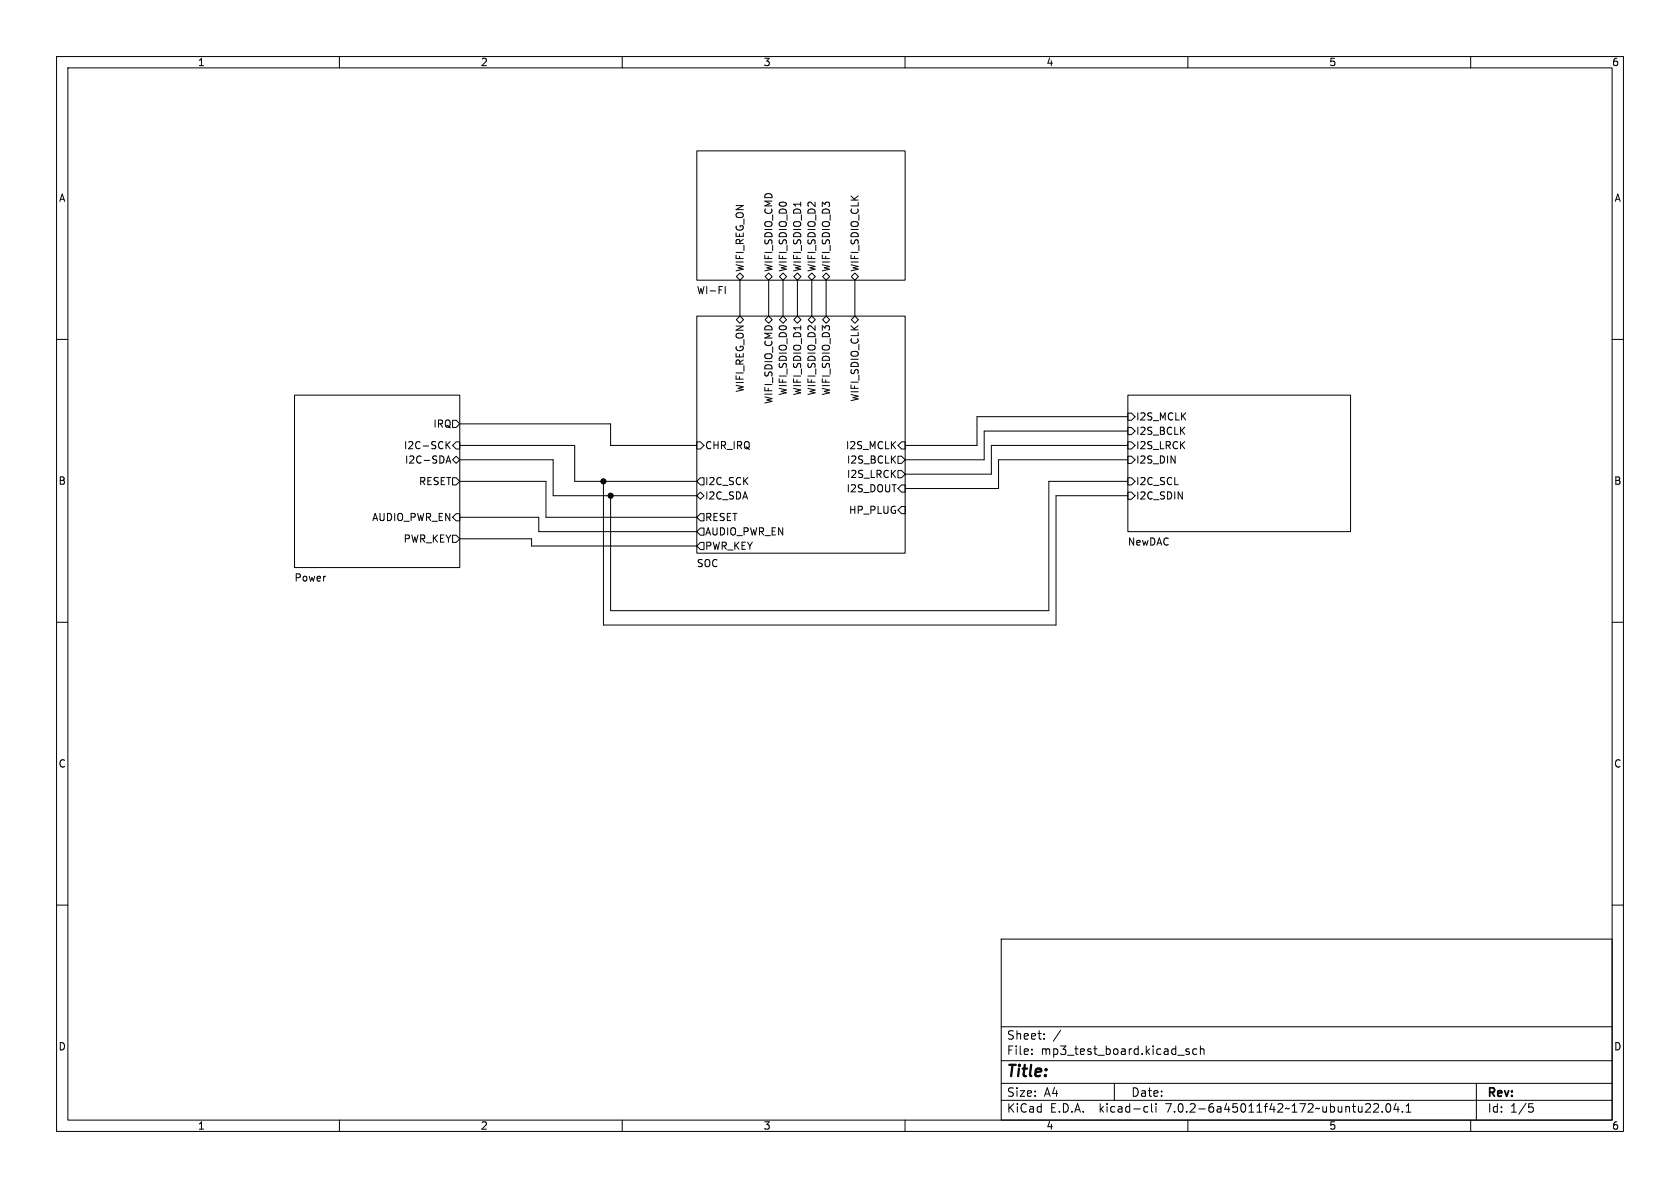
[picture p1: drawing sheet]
<svg xmlns="http://www.w3.org/2000/svg" width="297mm" height="210mm" viewBox="0 0 297 210" stroke-linecap="round" stroke-linejoin="round" font-family="sans-serif">
<g fill="none" stroke="#000" stroke-width=".18">
<path d="M10 10h277v190h-277zM12 12h273v186h-273zM60 10v2M110 10v2M160 10v2M210 10v2M260 10v2M123.2 26.7h36.8v22.8h-36.8zM10 60h2M123.2 55.9h36.8v41.9h-36.8zM128.2 50.6v1.3M130.2 56.5l.6-.6 .6 .6-.6 .7z"/>
<path d="M130.8 48.3l.6 .6-.6 .6-.6-.6zM130.8 49.5v6.4M135.3 56.5l.6-.6 .6 .6-.6 .7zM135.9 48.3l.6 .6-.6 .6-.6-.6zM135.9 49.5v6.4M137.8 56.5l.6-.6 .7 .6-.7 .7zM138.4 48.3l.7 .6-.7 .6-.6-.6zM138.4 49.5v6.4M140.3 48.9l.7-.6 .6 .6-.6 .6zM140.3 56.5l.7-.6 .6 .6-.6 .7zM141 49.5v6.4M142.9 48.9l.6-.6 .6 .6-.6 .6z"/>
<path d="M142.9 56.5l.6-.6 .6 .6-.6 .7zM143.5 49.5v6.4M145.4 56.5l.6-.6 .7 .6-.7 .7zM146 48.3l.7 .6-.7 .6-.6-.6zM146 49.5v6.4M150.5 56.5l.6-.6 .7 .6-.7 .7zM151.1 48.3l.7 .6-.7 .6-.6-.6zM151.1 49.5v6.4M285 60h2M52.1 69.9h29.2v30.4h-29.2zM79 78.6l.6 .7M79.6 78.1l-.7 .7"/>
<path d="M80 74.3h.6l.7 .6-.7 .7h-.6zM80 78.7l.6-.6h.7v1.3h-.7zM81.3 78.7h20.3v6.4h21.6M81.3 74.9h26.6v3.8h15.3M123.2 78.1h.6l.7 .6-.7 .7h-.6zM159.4 78.1h.6v1.3h-.6l-.7-.7zM199.4 69.9h39.4v24.1h-39.4zM199.4 78.1h.6l.7 .6-.7 .7h-.6zM199.4 75.6h.6l.7 .6-.7 .6h-.6zM199.4 73h.6l.7 .7-.7 .6h-.6zM199.4 73.7h-26.7v5h-12.7M199.4 78.7h-24.1v5.1h-15.3"/>
<path d="M199.4 76.2h-25.4v5.1h-14M78.9 81.9l.4-1.3 .4 1.3M79 81.5h.6M80 81.3l.6-.7 .7 .7-.7 .6zM80 84.5h.6l.7 .6-.7 .6h-.6zM80 94.6h.6l.7 .7-.7 .6h-.6zM80.6 90.8h.7v1.3h-.7l-.6-.7zM81.3 91.4h13.9v2.6h28M81.3 85.1h15.2v6.3h26.7M81.3 95.3h12.7v1.2h29.2M81.3 81.3h16.5v6.3h25.4M106.7 85.1v25.4h80v-22.9h12.7"/>
<path d="M123.2 87.6l.6-.6 .7 .6-.7 .7zM123.8 84.5h.7v1.2h-.7l-.6-.6zM123.8 90.8h.7v1.3h-.7l-.6-.7zM123.8 93.3h.7v1.3h-.7l-.6-.6zM123.8 95.9h.7v1.3h-.7l-.6-.7zM158.7 80.6h.7l.6 .7-.6 .6h-.7zM158.7 83.2h.7l.6 .6-.6 .7h-.7zM159.4 89.5h.6v1.3h-.6l-.7-.6zM159.4 85.7h.6v1.3h-.6l-.7-.6zM199.4 80.6h.6l.7 .7-.7 .6h-.6zM199.4 87h.6l.7 .6-.7 .7h-.6zM199.4 84.5h.6l.7 .6-.7 .6h-.6z"/>
<path d="M199.4 85.1h-14v22.9h-77.5v-20.4M199.4 81.3h-22.9v5.1h-16.5M10 110h2M285 110h2M10 160h2M285 160h2M177 166h108v32h-108zM60 198v2M110 198v2M160 198v2M177 194.5h108M177 191.5h108"/>
<path d="M177 187.5h108M177 181.5h108M182.4 186.3v.1M182.4 185.5v.1M184.6 183.6v.1M184.6 182.8v.1M197 191.5v3M202.5 195.6l.4 .1M202.9 196.5l-.4 .1M203.6 195.1v1.3l.2 .2M204.4 195.1v.1M204.4 195.6v1"/>
<path d="M210 198v2M210.2 185.5l-.3-.1-.3 .2 .1 .2 .5 .2v.3h-.6M211.6 185.5l-.5-.1-.2 .3v.4l.1 .2h.6M212.2 185.5l.2-.1 .4 .1 .1 .9M212.2 184.9v1.5M242.1 195.2l.2 .2-.1 .3-.8 .9h.9M242.9 195.2l.5-.1 .2 .1 .1 .3-.9 1.1h.9M244.4 196.5v.1M245.2 195.2l.2-.1a.81 .81 0 0 1 .5 .6 .81 .81 0 0 1-.3 .8l-.1 .1a.81 .81 0 0 1-.6-.6 .81 .81 0 0 1 .3-.8zM246.8 195l-.4 1.1h1M247.1 195.6v1M247.9 196.5v.1"/>
<path d="M248.6 196.6h.8M248.6 195.5l.4-.4v1.5M260 198v2M261 191.5v6.5M270.3 195.1h.7M270.4 195.7h.4l.3 .3-.2 .5-.5 .1"/>
</g>
<g fill="#000" stroke="#000" stroke-width=".18">
<circle cx="106.7" cy="85.1" r=".46"/>
<circle cx="107.9" cy="87.6" r=".46"/>
</g>
<text font-size="2.8" x="178" y="190.8">Title:</text>
<g font-size="2.1">
<text x="178" y="183.9">Sheet:</text>
<text x="186.2" y="183.9">/</text>
<text x="178" y="186.6">File:</text>
<text x="184" y="186.6">mp3_test_board.kicad_sch</text>
<text x="178" y="196.8">KiCad</text>
<text x="178" y="194">Size:</text>
<text x="184.6" y="194">A4</text>
<text x="185.7" y="196.8">E.D.A.</text>
<text x="194.4" y="196.8">kicad-cli</text>
<text x="200" y="194">Date:</text>
<text x="206.2" y="196.8">7.0.2-6a45011f42~172~ubuntu22.04.1</text>
<text x="263" y="194.2">Rev:</text>
<text x="263" y="196.8">Id:</text>
<text x="267" y="196.8">1/5</text>
</g>
<g font-size="1.8">
<text x="35" y="11.8">1</text>
<text x="85" y="11.8">2</text>
<text x="135" y="11.8">3</text>
<text x="185" y="11.8">4</text>
<text x="235" y="11.8">5</text>
<text x="285" y="11.8">6</text>
<text x="10.4" y="35.8">A</text>
<text x="285.4" y="35.8">A</text>
<text x="123.2" y="52.1">WI-FI</text>
<text x="131.6" y="48.1" transform="rotate(-90 131.6 48.1)">WIFI_REG_ON</text>
<text x="136.7" y="48.1" transform="rotate(-90 136.7 48.1)">WIFI_SDIO_CMD</text>
<text x="139.3" y="48.1" transform="rotate(-90 139.3 48.1)">WIFI_SDIO_D0</text>
<text x="141.8" y="48.1" transform="rotate(-90 141.8 48.1)">WIFI_SDIO_D1</text>
<text x="144.3" y="48.1" transform="rotate(-90 144.3 48.1)">WIFI_SDIO_D2</text>
<text x="146.9" y="48.1" transform="rotate(-90 146.9 48.1)">WIFI_SDIO_D3</text>
<text x="152" y="48.1" transform="rotate(-90 152 48.1)">WIFI_SDIO_CLK</text>
<text x="131.6" y="69.5" transform="rotate(-90 131.6 69.5)">WIFI_REG_ON</text>
<text x="136.7" y="71.6" transform="rotate(-90 136.7 71.6)">WIFI_SDIO_CMD</text>
<text x="139.3" y="70" transform="rotate(-90 139.3 70)">WIFI_SDIO_D0</text>
<text x="141.8" y="70" transform="rotate(-90 141.8 70)">WIFI_SDIO_D1</text>
<text x="144.3" y="70" transform="rotate(-90 144.3 70)">WIFI_SDIO_D2</text>
<text x="146.9" y="70" transform="rotate(-90 146.9 70)">WIFI_SDIO_D3</text>
<text x="152" y="71.1" transform="rotate(-90 152 71.1)">WIFI_SDIO_CLK</text>
<text x="76.5" y="75.8">IRQ</text>
<text x="200.9" y="77">I2S_BCLK</text>
<text x="200.9" y="74.5">I2S_MCLK</text>
<text x="71.3" y="79.6">I2C-SCK</text>
<text x="71.5" y="82.1">I2C-SDA</text>
<text x="124.7" y="79.6">CHR_IRQ</text>
<text x="149.4" y="79.6">I2S_MCLK</text>
<text x="149.6" y="82.1">I2S_BCLK</text>
<text x="200.9" y="82.1">I2S_DIN</text>
<text x="200.9" y="79.6">I2S_LRCK</text>
<text x="10.3" y="85.8">B</text>
<text x="73.9" y="85.9">RESET</text>
<text x="124.7" y="88.5">I2C_SDA</text>
<text x="124.7" y="85.9">I2C_SCK</text>
<text x="149.5" y="87.2">I2S_DOUT</text>
<text x="149.6" y="84.6">I2S_LRCK</text>
<text x="200.9" y="88.5">I2C_SDIN</text>
<text x="200.9" y="85.9">I2C_SCL</text>
<text x="285.3" y="85.8">B</text>
<text x="65.7" y="92.3">AUDIO_PWR_EN</text>
<text x="124.7" y="92.3">RESET</text>
<text x="124.7" y="94.8">AUDIO_PWR_EN</text>
<text x="150" y="91">HP_PLUG</text>
<text x="71.2" y="96.1">PWR_KEY</text>
<text x="123.2" y="100.3">SOC</text>
<text x="124.7" y="97.3">PWR_KEY</text>
<text x="199.4" y="96.5">NewDAC</text>
<text x="52.1" y="102.9">Power</text>
<text x="10.3" y="135.8">C</text>
<text x="285.3" y="135.8">C</text>
<text x="10.3" y="185.8">D</text>
<text x="285.3" y="185.8">D</text>
<text x="35" y="199.8">1</text>
<text x="85" y="199.8">2</text>
<text x="135" y="199.8">3</text>
<text x="185" y="199.8">4</text>
<text x="235" y="199.8">5</text>
<text x="285" y="199.8">6</text>
</g>
</svg>
